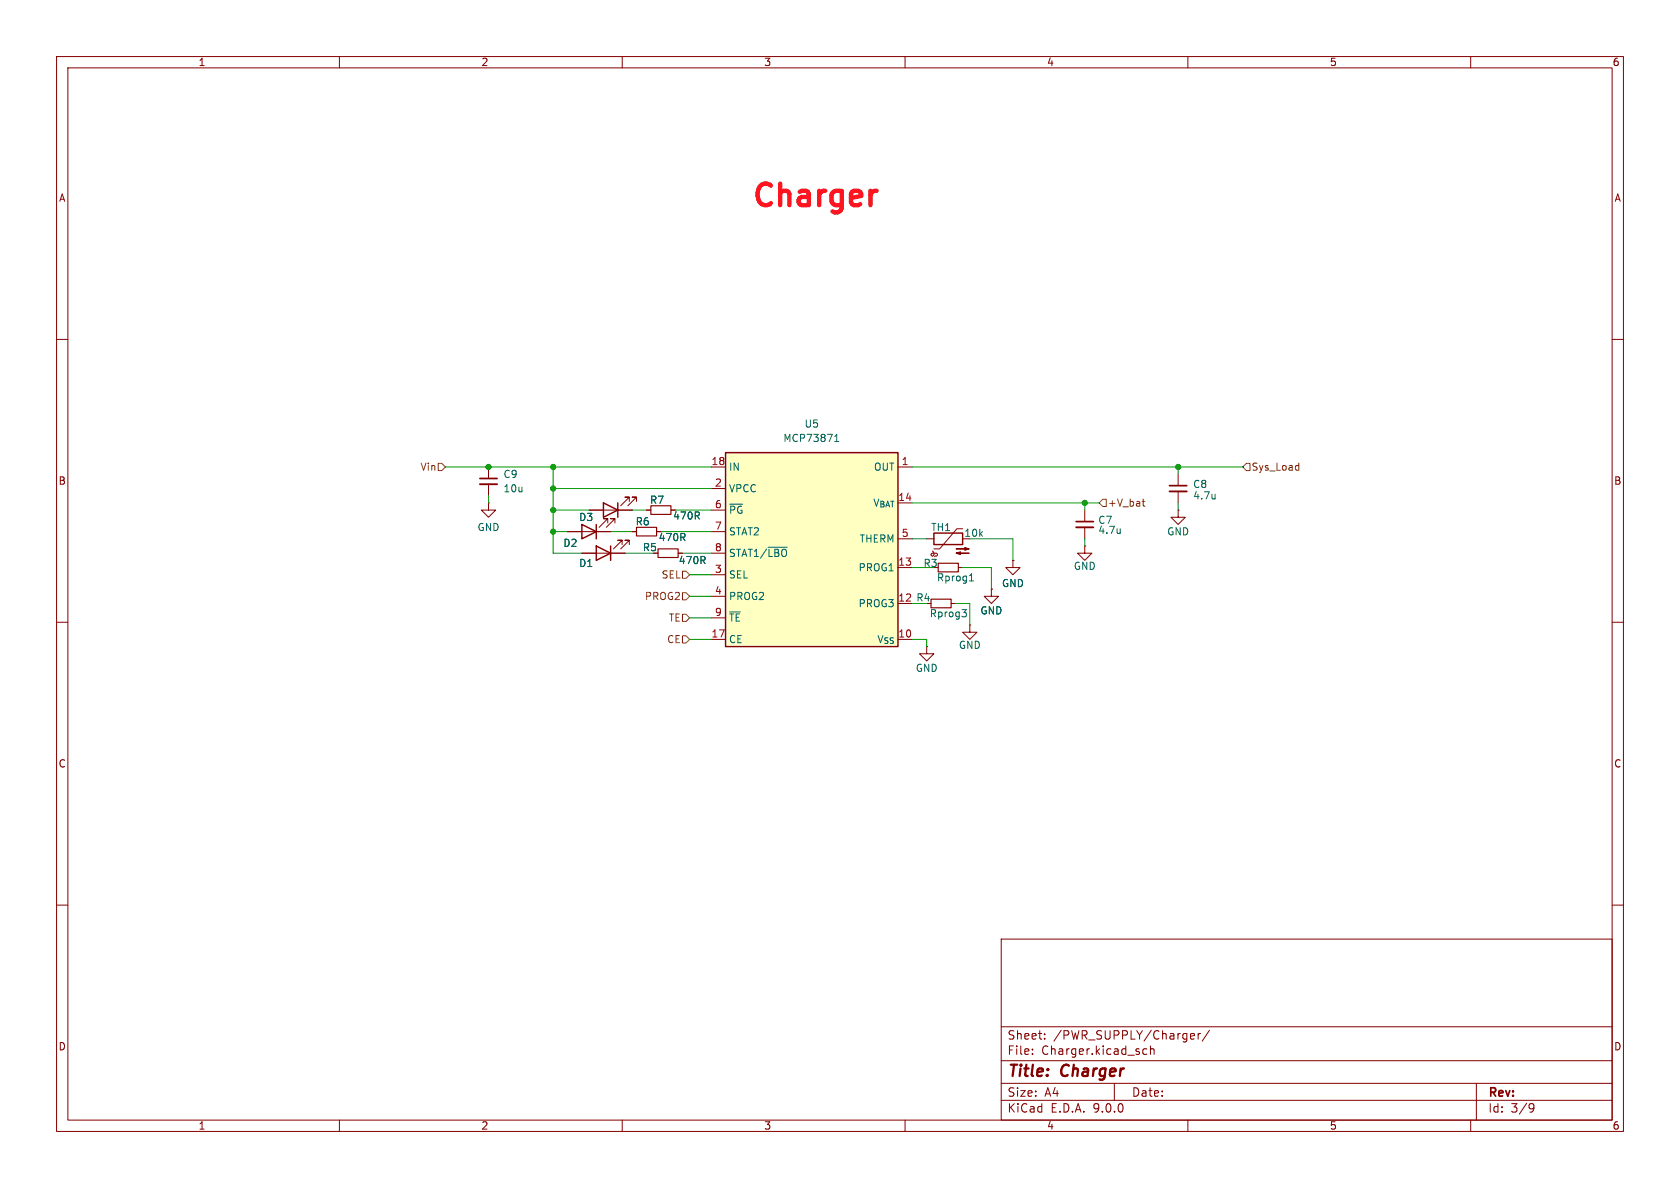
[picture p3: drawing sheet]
<svg xmlns="http://www.w3.org/2000/svg" width="297mm" height="210mm" viewBox="0 0 297 210" stroke-linecap="round" stroke-linejoin="round" font-family="sans-serif">
<g fill="none" stroke="#840000" stroke-width=".18">
<path d="M10 10h277v190h-277zM12 12h273v186h-273zM60 10v2M110 10v2M160 10v2M210 10v2M260 10v2M10 60h2M285 60h2M10 110h2M285 110h2M10 160h2"/>
<path d="M177 166h108v32h-108zM285 160h2M60 198v2M110 198v2M160 198v2M177 194.5h108M177 191.5h108M177 187.5h108M177 181.5h108M182.5 186.3v.1M182.5 185.5v.1M184.7 183.6v.1"/>
<path d="M184.7 182.8v.1M197 191.5v3M202 186.1l.3 .3 .4-.1M202.7 185.5l-.4-.1-.3 .3M203.4 185.5l.2-.1 .4 .1v.9M203.4 184.9v1.5M210 198v2M210.5 183.6h.6M210.5 182.8l.5-.1 .2 .4-.7 .1M211.8 182.7v1M212.2 182.7l-.2 .1-.2 .2M213.8 182.1l-1.3 2"/>
<path d="M260 198v2M261 191.5v6.5M270.6 195.1l.5 .1a.99 .99 0 0 1-.4 1.4h-.2M271.2 195.7l-.3 .3h-.3"/>
</g>
<path d="M128.3 80h30.4v34.3h-30.4z" fill="#ffffc2"/>
<path d="M102.9 92.7l2.5 1.3-2.5 1.3zM105.4 96.5l2.5 1.3-2.5 1.3zM105.4 92.7v2.6M106.7 88.9l2.5 1.3-2.5 1.2zM107.9 96.5v2.6M109.2 88.9v2.5M128.3 80h30.4v34.3h-30.4zM165.1 94.2h5.1v2.1h-5.1z" fill="none" stroke="#840000" stroke-width=".25"/>
<g fill="none" stroke="#840000" stroke-width=".18">
<path d="M86.4 88.9v1.3h1.2l-1.2 1.2-1.3-1.2h1.3M86.4 88.9h.1M86.4 82.6v2M86.4 85.6v2M100.3 94h7.6M102.9 97.8h7.6M104.1 90.2h7.7M107.4 92.5v-.8h-.7h.7l-1.5 1.5M108.7 92.5v-.8h-.8h.8l-1.5 1.5M110 96.3v-.8h-.8h.8l-1.5 1.5M111.3 96.3v-.8h-.8h.8l-1.6 1.5M111.3 88.6v-.7h-.8h.8l-1.6 1.5"/>
<path d="M111.8 94h.7M112.5 88.6v-.7h-.7h.7l-1.5 1.5M114.3 90.2h.8M119.9 97.8h.7M125.7 82.6h2.6M125.7 86.4h2.6M125.7 90.2h2.6M125.7 94h2.6M125.7 97.8h2.6M158.7 82.6h2.6M158.7 95.3h2.6M163.8 95.3h1.3"/>
<path d="M164.8 97.8h.7l.2 .1v.3l-.5 .2M164.8 97.4l.3 .5v.3l-.3 .1-.2-.3 .2-.2M170.2 93.5h-1l-3.1 3.5h-1M179.1 99.1v1.2h1.2l-1.2 1.3-1.3-1.3h1.3M179.1 99.1h.1M191.8 96.5v1.3h1.2l-1.2 1.3-1.3-1.3h1.3M191.8 96.5h.1M191.8 90.2v2M191.8 93.2v2.1M208.3 90.2v1.2h1.2l-1.2 1.3-1.3-1.3h1.3M208.3 90.2h.1M208.3 83.8v2.1"/>
<path d="M208.3 86.9v2M125.7 101.6h2.6M125.7 105.4h2.6M125.7 109.2h2.6M125.7 113h2.6M158.7 113h2.6M158.7 100.3h2.6M163.8 114.3v1.3h1.3l-1.3 1.2-1.2-1.2h1.2M163.8 114.3h.1M168.1 106.7h.8M169.4 100.3h.8M171.4 110.5v1.3h1.3l-1.3 1.2-1.2-1.2h1.2"/>
<path d="M171.4 110.5h.1M175.3 104.1v1.3h1.2l-1.2 1.3-1.3-1.3h1.3M175.3 104.1h.1"/>
</g>
<path d="M147.6 78h.7M147.6 77.1l.3-.3v1.2M135.8 96.7h3.4M198 93.5v.8M198 94.2h.1M214.8 87.4v.8M214.8 88.1h-.1M129 108.2h1.9M170.1 107.8h.7l-.4 .5M170.6 108.3l.2 .2v.3l-.2 .2M171.4 102.7h.7M171.5 101.7l.2-.3v1.3" fill="none" stroke="#006464" stroke-width=".18"/>
<path d="M84.8 84.6h3.1M190.2 92.2h3.1M206.8 85.9h3" fill="none" stroke="#840000" stroke-width=".3"/>
<path d="M84.8 85.6h3.1M190.2 93.2h3.1M206.8 86.9h3" fill="none" stroke="#840000" stroke-width=".33"/>
<path d="M112.5 93.2h3.6v1.5h-3.6zM115.1 89.4h3.5v1.5h-3.5zM116.3 97h3.6v1.6h-3.6zM165.9 99.6h3.5v1.5h-3.5zM164.6 105.9h3.5v1.5h-3.5z" fill="none" stroke="#840000" stroke-width=".2"/>
<g fill="#840000" stroke="#840000" stroke-width=".18">
<path d="M169 97.8l.8-.3v.5l-.8-.2h2.3z"/>
<path d="M169 97h2.3l-.7 .3v-.5l.7 .2z"/>
</g>
<path d="M77.5 81.9h.6l.6 .7-.6 .6h-.6zM194.9 88.3h.7v1.2h-.7l-.6-.6zM201.9 88.6h.5M202.1 88.2v1.1l.3 .2M220.3 81.9h.7v1.3h-.7l-.6-.6zM229.5 82.3h.1M229.6 81.9v1.2M229.6 83.1h-.1M120.6 108.6h.7l.6 .6-.6 .7h-.7zM120.6 112.4h.7l.6 .6-.6 .7h-.7zM120.6 104.8h.7l.6 .6-.6 .6h-.7zM120.6 101h.7l.6 .6-.6 .6h-.7z" fill="none" stroke="#725600" stroke-width=".18"/>
<g fill="none" stroke="#009600" stroke-width=".18">
<path d="M78.7 82.6h47M86.4 87.6v1.3M97.8 82.6v15.2h5.1M97.8 86.4h27.9M97.8 94h2.5M97.8 90.2h6.3M107.9 94h3.9M110.5 97.8h5.1M111.8 90.2h2.5M116.8 94h8.9M119.4 90.2h6.3M120.6 97.8h5.1"/>
<path d="M161.3 82.6h58.4M161.3 88.9h33M161.3 95.3h2.5M171.4 95.3h7.7v3.8M191.8 88.9v1.3M191.8 95.3v1.2M208.3 82.6v1.2M208.3 88.9v1.3M121.9 105.4h3.8M121.9 101.6h3.8M121.9 113h3.8M121.9 109.2h3.8"/>
<path d="M161.3 113h2.5v1.3M161.3 100.3h3.8M168.9 106.7h2.5v3.8M170.2 100.3h5.1v3.8"/>
</g>
<path d="M155 33.7l-.7 .2" fill="none" stroke="#ff141f" stroke-width=".76"/>
<g fill="#009600" stroke="#009600" stroke-width=".18">
<circle cx="97.8" cy="86.4" r=".46"/>
<circle cx="97.8" cy="90.2" r=".46"/>
<circle cx="97.8" cy="94" r=".46"/>
<circle cx="97.8" cy="82.6" r=".46"/>
<circle cx="86.4" cy="82.6" r=".46"/>
<circle cx="191.8" cy="88.9" r=".46"/>
<circle cx="208.3" cy="82.6" r=".46"/>
</g>
<text font-size="5.3" fill="#ff141f" x="132.4" y="37.6">Charger</text>
<g font-size="2.8" fill="#840000">
<text x="178" y="190.9">Title:</text>
<text x="187.7" y="190.9">Charger</text>
</g>
<g font-size="2.1" fill="#840000">
<text x="178" y="184">Sheet:</text>
<text x="186.2" y="184">/PWR_SUPPLY/Charger/</text>
<text x="178" y="186.7">File:</text>
<text x="184.1" y="186.7">Charger.kicad_sch</text>
<text x="178" y="196.9">KiCad</text>
<text x="178" y="194.1">Size:</text>
<text x="184.7" y="194.1">A4</text>
<text x="185.7" y="196.9">E.D.A.</text>
<text x="193.3" y="196.9">9.0.0</text>
<text x="200" y="194.1">Date:</text>
<text x="263" y="194.3">Rev:</text>
<text x="263" y="196.9">Id:</text>
<text x="267.1" y="196.9">3/9</text>
</g>
<g font-size="1.8" fill="#840000">
<text x="35" y="11.9">1</text>
<text x="85" y="11.9">2</text>
<text x="135" y="11.9">3</text>
<text x="185" y="11.9">4</text>
<text x="235" y="11.9">5</text>
<text x="285" y="11.9">6</text>
<text x="10.3" y="35.9">A</text>
<text x="285.3" y="35.9">A</text>
<text x="10.3" y="85.9">B</text>
<text x="285.3" y="85.9">B</text>
<text x="116.3" y="95.9">470R</text>
<text x="118.9" y="92">470R</text>
<text x="113.5" y="97.6">R5</text>
<text x="10.3" y="135.9">C</text>
<text x="285.3" y="135.9">C</text>
<text x="10.3" y="185.9">D</text>
<text x="285.3" y="185.9">D</text>
<text x="35" y="199.9">1</text>
<text x="85" y="199.9">2</text>
<text x="135" y="199.9">3</text>
<text x="185" y="199.9">4</text>
<text x="235" y="199.9">5</text>
<text x="285" y="199.9">6</text>
</g>
<g font-size="1.8" fill="#006464">
<text x="142.1" y="75.8">U5</text>
<text x="128.8" y="83.4">IN</text>
<text x="138.4" y="78.3">MCP73871</text>
<text x="154.4" y="83.4">OUT</text>
<text x="88.9" y="84.7">C9</text>
<text x="88.9" y="87.2">10u</text>
<text x="114.8" y="89.3">R7</text>
<text x="128.8" y="87.2">VPCC</text>
<text x="154.2" y="89.8">V_{BAT}</text>
<text x="210.8" y="86.5">C8</text>
<text x="210.8" y="88.5">4.7u</text>
<text x="84.3" y="94.1">GND</text>
<text x="102.3" y="92.3">D3</text>
<text x="112.3" y="93.1">R6</text>
<text x="128.8" y="91">~{PG}</text>
<text x="128.8" y="94.8">STAT2</text>
<text x="164.5" y="94.1">TH1</text>
<text x="170.4" y="95.1">10k</text>
<text x="194.1" y="92.8">C7</text>
<text x="194.1" y="94.6">4.7u</text>
<text x="206.2" y="94.8">GND</text>
<text x="99.5" y="96.9">D2</text>
<text x="102.3" y="100.4">D1</text>
<text x="119.9" y="99.9">470R</text>
<text x="128.8" y="98.7">STAT1/~{LBO}</text>
<text x="151.7" y="101.2">PROG1</text>
<text x="151.9" y="96.1">THERM</text>
<text x="163.2" y="100.4">R3</text>
<text x="189.7" y="100.9">GND</text>
<text x="128.8" y="102.5">SEL</text>
<text x="128.8" y="106.3">PROG2</text>
<text x="151.7" y="107.5">PROG3</text>
<text x="165.5" y="103">Rprog1</text>
<text x="177" y="104">GND</text>
<text x="128.8" y="110.1">~{TE}</text>
<text x="128.8" y="113.9">CE</text>
<text x="155" y="113.9">V_{SS}</text>
<text x="164.3" y="109.3">Rprog3</text>
<text x="173.2" y="108.8">GND</text>
<text x="161.8" y="119">GND</text>
<text x="169.4" y="114.9">GND</text>
</g>
<g font-size="1.8" fill="#725600">
<text x="74.2" y="83.4">Vin</text>
<text x="221.2" y="83.4">Sys_Load</text>
<text x="195.8" y="89.8">+V_bat</text>
<text x="113.9" y="106.3">PROG2</text>
<text x="116.9" y="102.5">SEL</text>
<text x="117.8" y="113.9">CE</text>
<text x="118.1" y="110.1">TE</text>
</g>
<g font-size="1.8" fill="#a90000">
<text x="125.7" y="82.3">18</text>
<text x="159.3" y="82.3">1</text>
<text x="126.3" y="86.1">2</text>
<text x="126.3" y="89.9">6</text>
<text x="158.7" y="88.6">14</text>
<text x="126.3" y="93.7">7</text>
<text x="159.3" y="95">5</text>
<text x="126.3" y="97.5">8</text>
<text x="126.3" y="101.3">3</text>
<text x="158.7" y="100.1">13</text>
<text x="126.3" y="105.2">4</text>
<text x="125.7" y="112.8">17</text>
<text x="126.3" y="109">9</text>
<text x="158.7" y="112.8">10</text>
</g>
<text font-size="1.8" fill="#009600" x="158.7" y="106.4">12 R4</text>
</svg>
